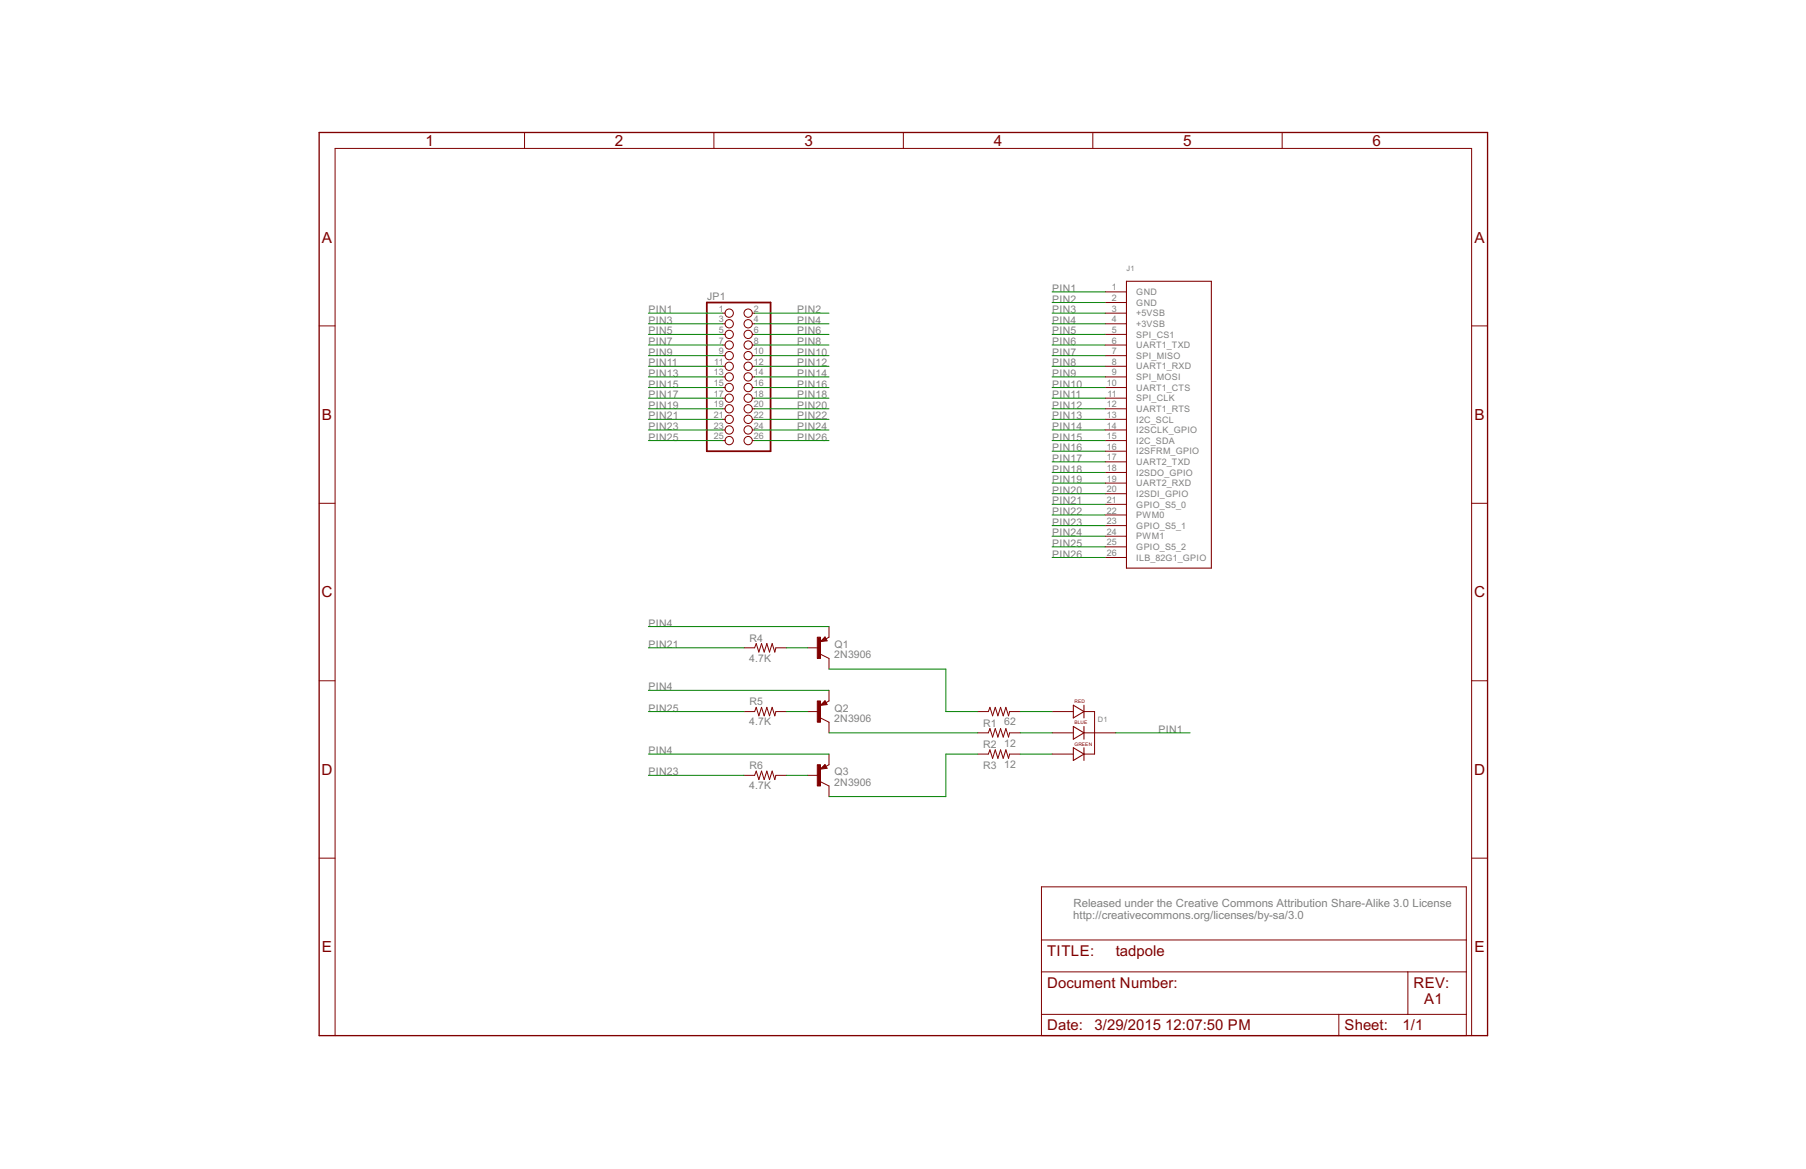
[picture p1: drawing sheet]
<svg xmlns="http://www.w3.org/2000/svg" width="432mm" height="279mm" viewBox="0 0 432 279" stroke-linecap="round" stroke-linejoin="round" font-family="sans-serif">
<g fill="none" stroke="#800000" stroke-width=".24">
<path d="M125.4 31.7v3.8M170.7 31.7v3.8M216 31.7v3.8M261.3 31.7v3.8M306.6 31.7v3.8M76.3 77.9h3.8M172.8 74.8h.6M172.8 77.4h.6M172.8 79.9h.6M179.9 74.8h.5M179.9 77.4h.5M179.9 79.9h.5"/>
<path d="M264.2 69.8h5.1M264.2 72.3h5.1M264.2 74.8h5.1M264.2 77.4h5.1M264.2 79.9h5.1M351.9 77.9h3.8M172.8 82.5h.6M172.8 85h.6M172.8 87.5h.6M172.8 90.1h.6M172.8 92.6h.6M172.8 95.2h.6"/>
<path d="M172.8 97.7h.6M179.9 82.5h.5M179.9 85h.5M179.9 87.5h.5M179.9 90.1h.5M179.9 92.6h.5M179.9 95.2h.5M179.9 97.7h.5M264.2 82.5h5.1M264.2 85h5.1M264.2 87.5h5.1M264.2 90.1h5.1"/>
<path d="M264.2 92.6h5.1M264.2 95.2h5.1M264.2 97.7h5.1M172.8 100.2h.6M172.8 102.8h.6M172.8 105.3h.6M179.9 100.2h.5M179.9 102.8h.5M179.9 105.3h.5M264.2 100.2h5.1M264.2 102.8h5.1M264.2 105.3h5.1"/>
<path d="M264.2 107.8h5.1M264.2 110.4h5.1M264.2 112.9h5.1M264.2 115.5h5.1M264.2 118h5.1M76.3 120.3h3.8M264.2 120.5h5.1M264.2 123.1h5.1M264.2 125.6h5.1M264.2 128.2h5.1M264.2 130.7h5.1M264.2 133.2h5.1"/>
<path d="M351.9 120.3h3.8M177.9 154.8h2.5l.4-1 .6 2.1 .7-2.1 .6 2.1 .6-2.1 .7 2.1 .6-2.1 .7 2.1 .2-1.1h2.5M193.1 154.8h2.6M196.2 156.4l2 1v2.5M197.3 152.2l.5 1-1.6 .2zM198.2 149.8v2.5l-.7 .4M76.3 162.7h3.8M177.9 170.1h2.5l.4-1 .6 2 .7-2 .6 2 .6-2 .7 2 .6-2 .7 2 .2-1h2.5M193.1 170.1h2.6M196.2 171.6l2 1v2.6M197.3 167.5l.5 .9-1.6 .2zM198.2 165v2.5l-.7 .4"/>
<path d="M233.8 170.1h2.5l.4-1 .6 2 .7-2 .6 2 .6-2 .7 2 .6-2 .6 2 .3-1h2.5M233.8 175.2h2.5l.4-1.1 .6 2.1 .7-2.1 .6 2.1 .6-2.1 .7 2.1 .6-2.1 .6 2.1 .3-1h2.5M251.5 170.1h5.1M251.5 175.2h5.1M259.2 170.1h2.5v10.1h-2.5M259.2 175.2h7.6M351.9 162.7h3.8M177.9 185.3h2.5l.4-1 .6 2 .7-2 .6 2 .6-2 .7 2 .6-2 .7 2 .2-1h2.5M193.1 185.3h2.6M196.2 186.8l2 1.1v2.5M197.3 182.7l.5 .9-1.6 .2zM198.2 180.2v2.6l-.7 .4"/>
<path d="M233.8 180.2h2.5l.4-1 .6 2.1 .7-2.1 .6 2.1 .6-2.1 .7 2.1 .6-2.1 .6 2.1 .3-1.1h2.5M251.5 180.2h5.1M76.3 205.1h3.8M249 212h101.6v35.5h-101.6zM351.9 205.1h3.8M249 232.3h101.6M249 224.7h101.6M336.6 232.3v10.1M80.1 247.5v-212h271.8v212M249 242.4h101.6M320.1 242.4v5.1"/>
<circle cx="174.3" cy="74.8" r=".99"/>
<circle cx="174.3" cy="77.4" r=".99"/>
<circle cx="174.3" cy="79.9" r=".99"/>
<circle cx="178.9" cy="74.8" r=".99"/>
<circle cx="178.9" cy="77.4" r=".99"/>
<circle cx="178.9" cy="79.9" r=".99"/>
<circle cx="174.3" cy="92.6" r=".99"/>
<circle cx="174.3" cy="87.5" r=".99"/>
<circle cx="174.3" cy="90.1" r=".99"/>
<circle cx="174.3" cy="97.7" r=".99"/>
<circle cx="174.3" cy="95.2" r=".99"/>
<circle cx="174.3" cy="82.5" r=".99"/>
<circle cx="174.3" cy="85" r=".99"/>
<circle cx="178.9" cy="87.5" r=".99"/>
<circle cx="178.9" cy="90.1" r=".99"/>
<circle cx="178.9" cy="92.6" r=".99"/>
<circle cx="178.9" cy="95.2" r=".99"/>
<circle cx="178.9" cy="97.7" r=".99"/>
<circle cx="178.9" cy="82.5" r=".99"/>
<circle cx="178.9" cy="85" r=".99"/>
<circle cx="174.3" cy="102.8" r=".99"/>
<circle cx="174.3" cy="105.3" r=".99"/>
<circle cx="174.3" cy="100.2" r=".99"/>
<circle cx="178.9" cy="100.2" r=".99"/>
<circle cx="178.9" cy="102.8" r=".99"/>
<circle cx="178.9" cy="105.3" r=".99"/>
</g>
<path d="M269.3 67.2h20.3v68.6h-20.3zM197.2 152.9h-.4l.4-.2 .2 .4-1 .1 .8-.8 .4 .7M197.2 168.2h-.4l.4-.3 .2 .4-1 .1 .8-.7 .4 .6M256.6 168.6l2.6 1.5-2.6 1.5zM256.6 173.6l2.6 1.6-2.6 1.5zM256.6 178.7l2.6 1.5-2.6 1.6zM259.2 168.6v3M259.2 173.6v3.1M259.2 178.7v3.1M197.2 183.4h-.4l.4-.2 .2 .3-1 .2 .8-.8 .4 .6" fill="none" stroke="#800000" stroke-width=".25"/>
<path d="M169 72.3h15.2v35.5h-15.2z" fill="none" stroke="#800000" stroke-width=".42"/>
<path d="M76.3 31.7h279.4v215.8h-279.4z" fill="none" stroke="#800000" stroke-width=".32"/>
<g fill="#800000" stroke="#800000" stroke-width=".24">
<path d="M195.4 152.3h.8v5.1h-.8z"/>
<path d="M195.4 167.5h.8v5.1h-.8z"/>
<path d="M195.4 182.8h.8v5.1h-.8z"/>
</g>
<g fill="none" stroke="#008000" stroke-width=".24">
<path d="M155 74.8h17.8M155 77.4h17.8M155 79.9h17.8M180.4 74.8h17.8M180.4 77.4h17.8M180.4 79.9h17.8M251.5 69.8h12.7M251.5 74.8h12.7M251.5 72.3h12.7M251.5 77.4h12.7M251.5 79.9h12.7M155 82.5h17.8"/>
<path d="M155 85h17.8M155 87.5h17.8M155 90.1h17.8M155 92.6h17.8M155 95.2h17.8M155 97.7h17.8M180.4 82.5h17.8M180.4 85h17.8M180.4 87.5h17.8M180.4 90.1h17.8M180.4 92.6h17.8M180.4 95.2h17.8"/>
<path d="M180.4 97.7h17.8M251.5 82.5h12.7M251.5 85h12.7M251.5 87.5h12.7M251.5 90.1h12.7M251.5 92.6h12.7M251.5 95.2h12.7M251.5 97.7h12.7M155 100.2h17.8M155 102.8h17.8M155 105.3h17.8M180.4 100.2h17.8"/>
<path d="M180.4 102.8h17.8M180.4 105.3h17.8M251.5 100.2h12.7M251.5 102.8h12.7M251.5 105.3h12.7M251.5 107.8h12.7M251.5 110.4h12.7M251.5 112.9h12.7M251.5 115.5h12.7M251.5 118h12.7M251.5 120.5h12.7M251.5 123.1h12.7"/>
<path d="M251.5 125.6h12.7M251.5 128.2h12.7M251.5 130.7h12.7M251.5 133.2h12.7M155 149.8h43.2M155 154.8h22.9M188 154.8h5.1M198.2 159.9h27.9v10.2h7.7M155 170.1h22.9M155 165h43.2M188 170.1h5.1M198.2 175.2h35.6"/>
<path d="M243.9 170.1h7.6M243.9 175.2h7.6M266.8 175.2h17.7M155 180.2h43.2M155 185.3h22.9M188 185.3h5.1M233.8 180.2h-7.7v10.2h-27.9M243.9 180.2h7.6"/>
</g>
<g font-size="4.1" fill="#800000">
<text x="101.7" y="34.9">1</text>
<text x="147" y="34.9">2</text>
<text x="192.3" y="34.9">3</text>
<text x="237.6" y="34.9">4</text>
<text x="282.9" y="34.9">5</text>
<text x="328.2" y="34.9">6</text>
<text x="77" y="58">A</text>
<text x="352.5" y="58">A</text>
<text x="77" y="100.4">B</text>
<text x="352.5" y="100.4">B</text>
<text x="76.9" y="142.8">C</text>
<text x="352.4" y="142.8">C</text>
<text x="76.9" y="185.2">D</text>
<text x="352.4" y="185.2">D</text>
<text x="77" y="227.6">E</text>
<text x="352.5" y="227.6">E</text>
</g>
<g font-size="4" fill="#800000">
<text x="250.3" y="228.5">TITLE:</text>
<text x="266.8" y="228.5">tadpole</text>
<text x="250.3" y="236.1">Document Number:</text>
<text x="337.9" y="236.1">REV:</text>
<text x="340.5" y="239.9">A1</text>
<text x="250.3" y="246.3">Date: 3/29/2015</text>
<text x="278.6" y="246.3">12:07:50 PM</text>
<text x="321.4" y="246.3">Sheet:</text>
<text x="335.3" y="246.3">1/1</text>
</g>
<g font-size="3" fill="#808080">
<text x="256.6" y="219.6">http://creativecommons.org/licenses/by-sa/3.0</text>
<text x="256.7" y="216.7">Released under the Creative Commons Attribution Share-Alike 3.0 License</text>
</g>
<g font-size="2.8" fill="#808080">
<text x="169" y="71.7">JP1</text>
<text x="251.6" y="69.8">PIN1</text>
<text x="155.1" y="74.8">PIN1</text>
<text x="155.1" y="77.4">PIN3</text>
<text x="190.6" y="74.8">PIN2</text>
<text x="190.6" y="77.4">PIN4</text>
<text x="251.6" y="72.3">PIN2</text>
<text x="251.6" y="74.8">PIN3</text>
<text x="251.6" y="77.4">PIN4</text>
<text x="155.1" y="79.9">PIN5</text>
<text x="155.1" y="82.5">PIN7</text>
<text x="190.6" y="79.9">PIN6</text>
<text x="190.6" y="82.5">PIN8</text>
<text x="251.6" y="79.9">PIN5</text>
<text x="251.6" y="82.5">PIN6</text>
<text x="155.1" y="85">PIN9</text>
<text x="155.1" y="87.5">PIN11</text>
<text x="190.6" y="85">PIN10</text>
<text x="190.6" y="87.5">PIN12</text>
<text x="251.6" y="85">PIN7</text>
<text x="251.6" y="87.5">PIN8</text>
<text x="155.1" y="90.1">PIN13</text>
<text x="155.1" y="92.6">PIN15</text>
<text x="155.1" y="95.2">PIN17</text>
<text x="190.6" y="90.1">PIN14</text>
<text x="190.6" y="92.6">PIN16</text>
<text x="190.6" y="95.2">PIN18</text>
<text x="251.6" y="90.1">PIN9</text>
<text x="251.6" y="92.6">PIN10</text>
<text x="251.6" y="95.2">PIN11</text>
<text x="155.1" y="97.7">PIN19</text>
<text x="155.1" y="100.2">PIN21</text>
<text x="190.6" y="97.7">PIN20</text>
<text x="190.6" y="100.2">PIN22</text>
<text x="251.6" y="97.7">PIN12</text>
<text x="251.6" y="100.2">PIN13</text>
<text x="155.1" y="102.8">PIN23</text>
<text x="155.1" y="105.3">PIN25</text>
<text x="190.6" y="102.8">PIN24</text>
<text x="190.6" y="105.3">PIN26</text>
<text x="251.6" y="102.8">PIN14</text>
<text x="251.6" y="105.3">PIN15</text>
<text x="251.6" y="107.9">PIN16</text>
<text x="251.6" y="110.4">PIN17</text>
<text x="251.6" y="112.9">PIN18</text>
<text x="251.6" y="115.5">PIN19</text>
<text x="251.6" y="118">PIN20</text>
<text x="251.6" y="120.5">PIN21</text>
<text x="251.6" y="123.1">PIN22</text>
<text x="251.6" y="125.6">PIN23</text>
<text x="251.6" y="128.2">PIN24</text>
<text x="251.6" y="130.7">PIN25</text>
<text x="251.6" y="133.2">PIN26</text>
<text x="155.1" y="149.8">PIN4</text>
<text x="155.1" y="154.8">PIN21</text>
<text x="179.2" y="153.3">R4</text>
<text x="199.5" y="154.8">Q1</text>
<text x="179.2" y="158.1">4.7K</text>
<text x="199.5" y="157.4">2N3906</text>
<text x="155.1" y="165">PIN4</text>
<text x="155.1" y="170.1">PIN25</text>
<text x="179.2" y="173.4">4.7K</text>
<text x="179.2" y="168.6">R5</text>
<text x="199.5" y="172.6">2N3906</text>
<text x="199.5" y="170.1">Q2</text>
<text x="235.1" y="173.7">R1</text>
<text x="240.1" y="173.4">62</text>
<text x="235.1" y="178.7">R2</text>
<text x="240.1" y="178.4">12</text>
<text x="277" y="175.1">PIN1</text>
<text x="155.1" y="180.2">PIN4</text>
<text x="155.1" y="185.3">PIN23</text>
<text x="179.2" y="183.8">R6</text>
<text x="199.5" y="185.3">Q3</text>
<text x="235.1" y="183.8">R3</text>
<text x="240.1" y="183.5">12</text>
<text x="179.2" y="188.6">4.7K</text>
<text x="199.5" y="187.8">2N3906</text>
</g>
<g font-size="2.4" fill="#808080">
<text x="265.8" y="69.4">1</text>
<text x="265.8" y="71.9">2</text>
<text x="271.7" y="70.5">GND</text>
<text x="171.8" y="74.5">1</text>
<text x="171.8" y="77">3</text>
<text x="180.2" y="74.5">2</text>
<text x="180.2" y="77">4</text>
<text x="265.8" y="74.5">3</text>
<text x="265.8" y="77">4</text>
<text x="271.7" y="75.6">+5VSB</text>
<text x="271.7" y="73.1">GND</text>
<text x="171.8" y="79.6">5</text>
<text x="171.8" y="82.1">7</text>
<text x="180.2" y="79.6">6</text>
<text x="180.2" y="82.1">8</text>
<text x="265.8" y="79.6">5</text>
<text x="265.8" y="82.1">6</text>
<text x="271.7" y="78.1">+3VSB</text>
<text x="271.7" y="80.7">SPI_CS1</text>
<text x="271.7" y="83.2">UART1_TXD</text>
<text x="170.6" y="89.7">13</text>
<text x="170.8" y="87.2">11</text>
<text x="171.8" y="84.6">9</text>
<text x="180.2" y="84.6">10</text>
<text x="180.2" y="87.2">12</text>
<text x="180.2" y="89.7">14</text>
<text x="265.8" y="84.6">7</text>
<text x="265.8" y="87.2">8</text>
<text x="265.8" y="89.7">9</text>
<text x="271.7" y="85.8">SPI_MISO</text>
<text x="271.7" y="88.3">UART1_RXD</text>
<text x="170.6" y="92.3">15</text>
<text x="170.6" y="94.8">17</text>
<text x="180.2" y="92.3">16</text>
<text x="180.2" y="94.8">18</text>
<text x="264.6" y="92.3">10</text>
<text x="264.8" y="94.8">11</text>
<text x="271.7" y="90.8">SPI_MOSI</text>
<text x="271.7" y="93.4">UART1_CTS</text>
<text x="271.7" y="95.9">SPI_CLK</text>
<text x="170.6" y="97.3">19</text>
<text x="170.6" y="99.9">21</text>
<text x="180.2" y="97.3">20</text>
<text x="180.2" y="99.9">22</text>
<text x="264.6" y="97.3">12</text>
<text x="264.6" y="99.9">13</text>
<text x="271.7" y="98.5">UART1_RTS</text>
<text x="271.7" y="101">I2C_SCL</text>
<text x="170.6" y="102.4">23</text>
<text x="170.6" y="105">25</text>
<text x="180.2" y="102.4">24</text>
<text x="180.2" y="105">26</text>
<text x="264.6" y="102.4">14</text>
<text x="264.6" y="105">15</text>
<text x="264.6" y="107.5">16</text>
<text x="271.7" y="103.5">I2SCLK_GPIO</text>
<text x="271.7" y="106.1">I2C_SDA</text>
<text x="264.6" y="110">17</text>
<text x="264.6" y="112.6">18</text>
<text x="271.7" y="108.6">I2SFRM_GPIO</text>
<text x="271.7" y="111.2">UART2_TXD</text>
<text x="271.7" y="113.7">I2SDO_GPIO</text>
<text x="264.6" y="115.1">19</text>
<text x="264.6" y="117.7">20</text>
<text x="271.7" y="116.2">UART2_RXD</text>
<text x="271.7" y="118.8">I2SDI_GPIO</text>
<text x="264.6" y="120.2">21</text>
<text x="264.6" y="122.7">22</text>
<text x="264.6" y="125.3">23</text>
<text x="271.7" y="121.3">GPIO_S5_0</text>
<text x="271.7" y="123.9">PWM0</text>
<text x="264.6" y="127.8">24</text>
<text x="264.6" y="130.4">25</text>
<text x="271.7" y="126.4">GPIO_S5_1</text>
<text x="271.7" y="128.9">PWM1</text>
<text x="271.7" y="131.5">GPIO_S5_2</text>
<text x="264.6" y="132.9">26</text>
<text x="271.7" y="134">ILB_82G1_GPIO</text>
</g>
<g font-size="2" fill="#808080">
<text x="269.3" y="64.7">J1</text>
<text x="262.5" y="172.6">D1</text>
</g>
<g font-size="1.3" fill="#800000">
<text x="256.9" y="168">RED</text>
<text x="256.9" y="173.1">BLUE</text>
<text x="256.9" y="178.2">GREEN</text>
</g>
</svg>
